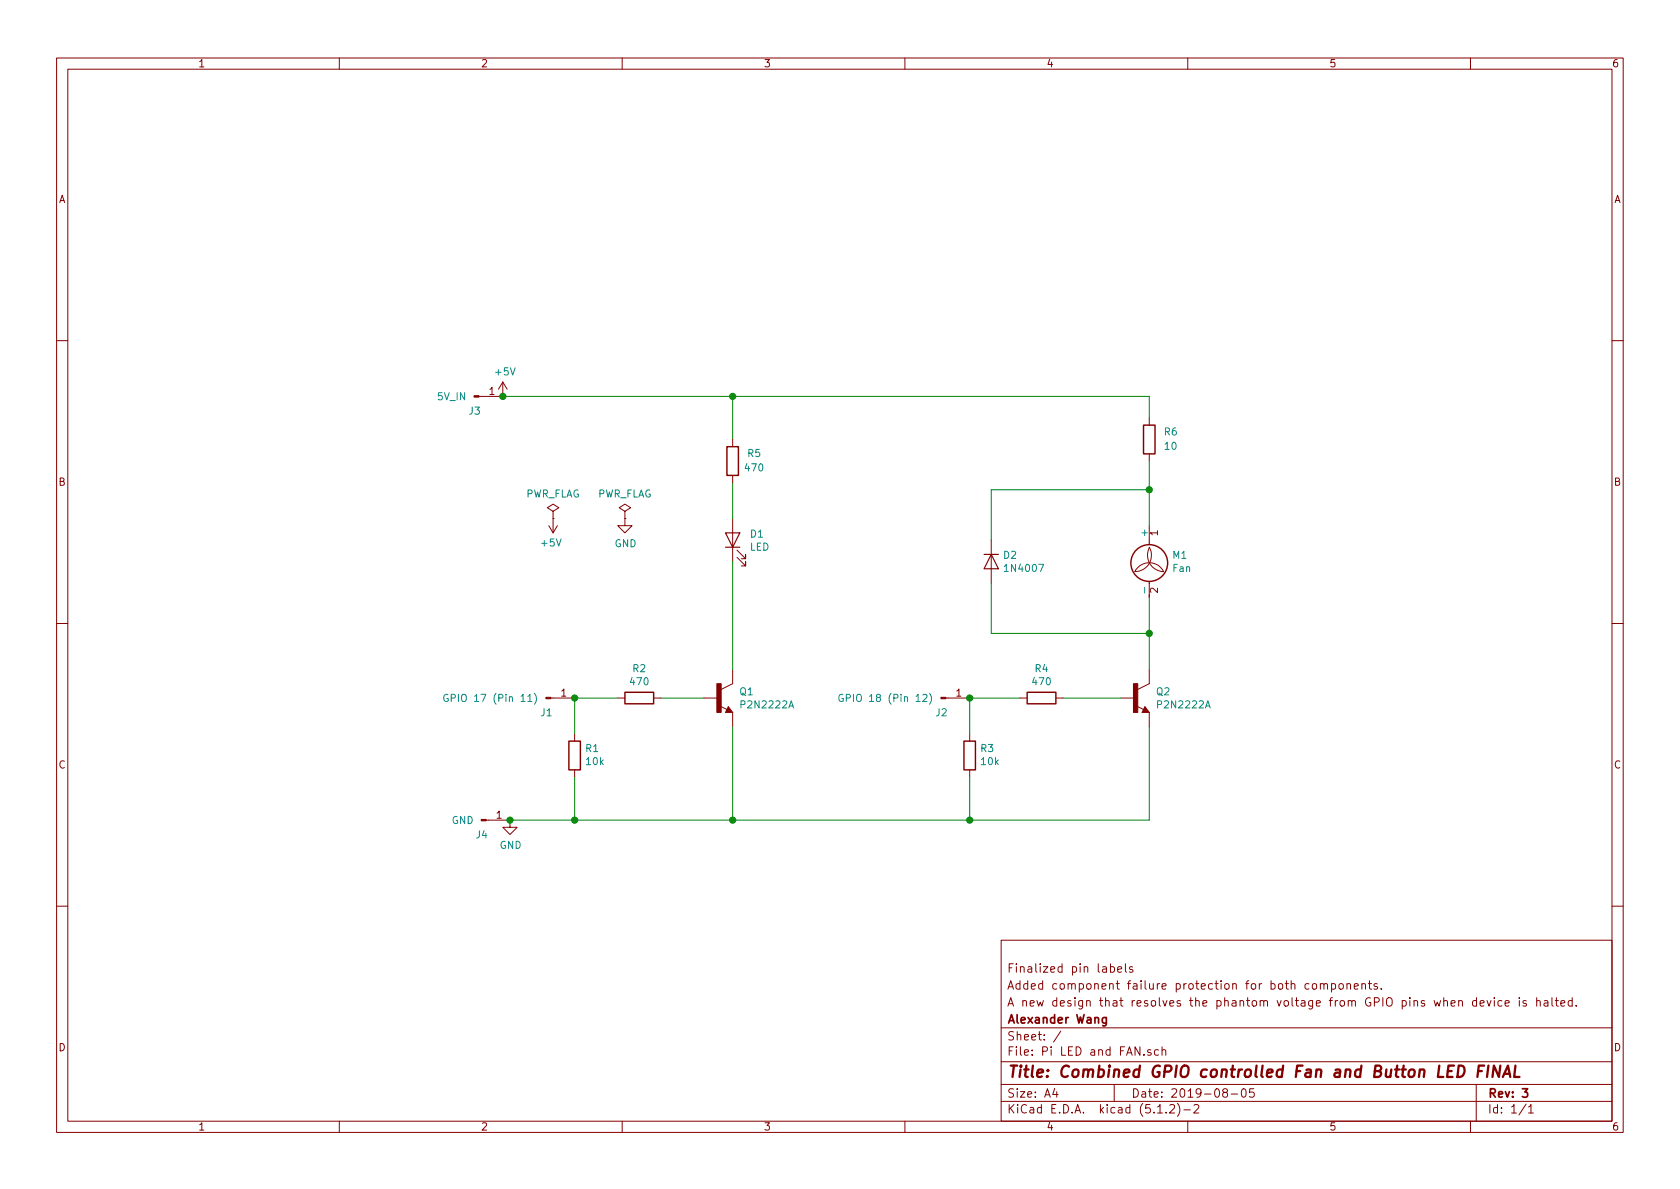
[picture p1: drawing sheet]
EESchema Schematic File Version 4
LIBS:Pi LED and FAN-cache
EELAYER 29 0
EELAYER END
$Descr A4 11693 8268
encoding utf-8
Sheet 1 1
Title "Combined GPIO controlled Fan and Button LED FINAL"
Date "2019-08-05"
Rev "3"
Comp "Alexander Wang"
Comment1 "A new design that resolves the phantom voltage from GPIO pins when device is halted."
Comment2 "Added component failure protection for both components."
Comment3 "Finalized pin labels"
Comment4 ""
$EndDescr
$Comp
L Motor:Fan M1
U 1 1
P 8000 3950
F 0 "M1" H 8158 4046 50  0000 L CNN
F 1 "Fan" H 8158 3955 50  0000 L CNN
F 2 "Connector_PinHeader_2.54mm:PinHeader_1x02_P2.54mm_Vertical" H 8000 3960 50  0001 C CNN
F 3 "~" H 8000 3960 50  0001 C CNN
	1    8000 3950
	1    0    0    -1  
$EndComp
$Comp
L power:+5V #PWR0101
U 1 1
P 3500 2750
F 0 "#PWR0101" H 3500 2600 50  0001 C CNN
F 1 "+5V" H 3515 2923 50  0000 C CNN
F 2 "" H 3500 2750 50  0001 C CNN
F 3 "" H 3500 2750 50  0001 C CNN
	1    3500 2750
	1    0    0    -1  
$EndComp
Wire Wire Line
	3500 2750 5100 2750
$Comp
L Diode:1N4007 D2
U 1 1
P 6900 3900
F 0 "D2" V 6854 3979 50  0000 L CNN
F 1 "1N4007" V 6945 3979 50  0000 L CNN
F 2 "Diode_THT:D_DO-41_SOD81_P10.16mm_Horizontal" H 6900 3725 50  0001 C CNN
F 3 "http://www.vishay.com/docs/88503/1n4001.pdf" H 6900 3900 50  0001 C CNN
	1    6900 3900
	0    1    1    0   
$EndComp
$Comp
L Device:R R4
U 1 1
P 7250 4850
F 0 "R4" V 7043 4850 50  0000 C CNN
F 1 "470" V 7134 4850 50  0000 C CNN
F 2 "Resistor_THT:R_Axial_DIN0204_L3.6mm_D1.6mm_P5.08mm_Horizontal" V 7180 4850 50  0001 C CNN
F 3 "~" H 7250 4850 50  0001 C CNN
	1    7250 4850
	0    1    1    0   
$EndComp
$Comp
L Pi-LED-and-FAN-rescue:P2N2222A-P2N2222A Q2
U 1 1
P 7900 4850
F 0 "Q2" H 8044 4896 50  0000 L CNN
F 1 "P2N2222A" H 8044 4805 50  0000 L CNN
F 2 "P2N2222A:TO92" H 7900 4850 50  0001 L BNN
F 3 "" H 7900 4850 50  0001 L BNN
F 4 "TO-92 NXP Semiconductors" H 7900 4850 50  0001 L BNN "Field4"
F 5 "None" H 7900 4850 50  0001 L BNN "Field5"
F 6 "Unavailable" H 7900 4850 50  0001 L BNN "Field6"
F 7 "" H 7900 4850 50  0001 L BNN "Field7"
F 8 "P2N2222A" H 7900 4850 50  0001 L BNN "Field8"
	1    7900 4850
	1    0    0    -1  
$EndComp
$Comp
L power:GND #PWR0102
U 1 1
P 3550 5700
F 0 "#PWR0102" H 3550 5450 50  0001 C CNN
F 1 "GND" H 3555 5527 50  0000 C CNN
F 2 "" H 3550 5700 50  0001 C CNN
F 3 "" H 3550 5700 50  0001 C CNN
	1    3550 5700
	1    0    0    -1  
$EndComp
Wire Wire Line
	3550 5700 4000 5700
Wire Wire Line
	8000 5050 8000 5700
Wire Wire Line
	7800 4850 7400 4850
Wire Wire Line
	6900 4400 6900 4050
Wire Wire Line
	6900 3750 6900 3400
$Comp
L Device:R R3
U 1 1
P 6750 5250
F 0 "R3" H 6680 5204 50  0000 R CNN
F 1 "10k" H 6680 5295 50  0000 R CNN
F 2 "Resistor_THT:R_Axial_DIN0204_L3.6mm_D1.6mm_P5.08mm_Horizontal" V 6680 5250 50  0001 C CNN
F 3 "~" H 6750 5250 50  0001 C CNN
	1    6750 5250
	-1   0    0    1   
$EndComp
Wire Wire Line
	6750 5400 6750 5700
Connection ~ 6750 5700
Wire Wire Line
	6750 5700 8000 5700
Wire Wire Line
	6750 5100 6750 4850
Wire Wire Line
	6750 4850 7100 4850
$Comp
L Connector:Conn_01x01_Male J2
U 1 1
P 6550 4850
F 0 "J2" H 6600 4750 50  0000 R CNN
F 1 "GPIO 18 (Pin 12)" H 6500 4850 50  0000 R CNN
F 2 "Connector_PinHeader_2.54mm:PinHeader_1x01_P2.54mm_Vertical" H 6550 4850 50  0001 C CNN
F 3 "~" H 6550 4850 50  0001 C CNN
	1    6550 4850
	1    0    0    -1  
$EndComp
Connection ~ 6750 4850
$Comp
L Device:LED D1
U 1 1
P 5100 3750
F 0 "D1" V 5139 3633 50  0000 R CNN
F 1 "LED" V 5048 3633 50  0000 R CNN
F 2 "Connector_PinHeader_2.54mm:PinHeader_1x02_P2.54mm_Vertical" H 5100 3750 50  0001 C CNN
F 3 "~" H 5100 3750 50  0001 C CNN
	1    5100 3750
	0    -1   -1   0   
$EndComp
Wire Wire Line
	5100 2750 5100 3050
Connection ~ 5100 2750
Wire Wire Line
	5100 2750 8000 2750
$Comp
L Pi-LED-and-FAN-rescue:P2N2222A-P2N2222A Q1
U 1 1
P 5000 4850
F 0 "Q1" H 5144 4896 50  0000 L CNN
F 1 "P2N2222A" H 5144 4805 50  0000 L CNN
F 2 "P2N2222A:TO92" H 5000 4850 50  0001 L BNN
F 3 "" H 5000 4850 50  0001 L BNN
F 4 "TO-92 NXP Semiconductors" H 5000 4850 50  0001 L BNN "Field4"
F 5 "None" H 5000 4850 50  0001 L BNN "Field5"
F 6 "Unavailable" H 5000 4850 50  0001 L BNN "Field6"
F 7 "" H 5000 4850 50  0001 L BNN "Field7"
F 8 "P2N2222A" H 5000 4850 50  0001 L BNN "Field8"
	1    5000 4850
	1    0    0    -1  
$EndComp
Wire Wire Line
	5100 5050 5100 5700
Connection ~ 5100 5700
Wire Wire Line
	5100 5700 6750 5700
Wire Wire Line
	5100 3900 5100 4650
$Comp
L Device:R R2
U 1 1
P 4450 4850
F 0 "R2" V 4243 4850 50  0000 C CNN
F 1 "470" V 4334 4850 50  0000 C CNN
F 2 "Resistor_THT:R_Axial_DIN0204_L3.6mm_D1.6mm_P5.08mm_Horizontal" V 4380 4850 50  0001 C CNN
F 3 "~" H 4450 4850 50  0001 C CNN
	1    4450 4850
	0    1    1    0   
$EndComp
Wire Wire Line
	4900 4850 4600 4850
Wire Wire Line
	4300 4850 4000 4850
Wire Wire Line
	4000 4850 4000 5100
Wire Wire Line
	4000 5400 4000 5700
Connection ~ 4000 5700
Wire Wire Line
	4000 5700 5100 5700
$Comp
L Connector:Conn_01x01_Male J1
U 1 1
P 3800 4850
F 0 "J1" H 3850 4750 50  0000 R CNN
F 1 "GPIO 17 (Pin 11)" H 3750 4850 50  0000 R CNN
F 2 "Connector_PinHeader_2.54mm:PinHeader_1x01_P2.54mm_Vertical" H 3800 4850 50  0001 C CNN
F 3 "~" H 3800 4850 50  0001 C CNN
	1    3800 4850
	1    0    0    -1  
$EndComp
Connection ~ 4000 4850
$Comp
L Device:R R1
U 1 1
P 4000 5250
F 0 "R1" H 3930 5204 50  0000 R CNN
F 1 "10k" H 3930 5295 50  0000 R CNN
F 2 "Resistor_THT:R_Axial_DIN0204_L3.6mm_D1.6mm_P5.08mm_Horizontal" V 3930 5250 50  0001 C CNN
F 3 "~" H 4000 5250 50  0001 C CNN
	1    4000 5250
	-1   0    0    1   
$EndComp
$Comp
L power:PWR_FLAG #FLG0101
U 1 1
P 3850 3600
F 0 "#FLG0101" H 3850 3675 50  0001 C CNN
F 1 "PWR_FLAG" H 3850 3773 50  0000 C CNN
F 2 "" H 3850 3600 50  0001 C CNN
F 3 "~" H 3850 3600 50  0001 C CNN
	1    3850 3600
	1    0    0    -1  
$EndComp
$Comp
L power:PWR_FLAG #FLG0102
U 1 1
P 4350 3600
F 0 "#FLG0102" H 4350 3675 50  0001 C CNN
F 1 "PWR_FLAG" H 4350 3773 50  0000 C CNN
F 2 "" H 4350 3600 50  0001 C CNN
F 3 "~" H 4350 3600 50  0001 C CNN
	1    4350 3600
	1    0    0    -1  
$EndComp
$Comp
L power:GND #PWR0103
U 1 1
P 4350 3600
F 0 "#PWR0103" H 4350 3350 50  0001 C CNN
F 1 "GND" H 4355 3427 50  0000 C CNN
F 2 "" H 4350 3600 50  0001 C CNN
F 3 "" H 4350 3600 50  0001 C CNN
	1    4350 3600
	1    0    0    -1  
$EndComp
$Comp
L power:+5V #PWR0104
U 1 1
P 3850 3600
F 0 "#PWR0104" H 3850 3450 50  0001 C CNN
F 1 "+5V" H 3865 3773 50  0000 C CNN
F 2 "" H 3850 3600 50  0001 C CNN
F 3 "" H 3850 3600 50  0001 C CNN
	1    3850 3600
	-1   0    0    1   
$EndComp
Wire Wire Line
	8000 2750 8000 2900
Wire Wire Line
	8000 4150 8000 4400
Wire Wire Line
	6900 3400 8000 3400
Connection ~ 8000 3400
Wire Wire Line
	8000 3400 8000 3650
Wire Wire Line
	6900 4400 8000 4400
Connection ~ 8000 4400
Wire Wire Line
	8000 4400 8000 4650
$Comp
L Device:R R6
U 1 1
P 8000 3050
F 0 "R6" H 7850 3000 50  0000 C CNN
F 1 "10" H 7850 3100 50  0000 C CNN
F 2 "Resistor_THT:R_Axial_DIN0204_L3.6mm_D1.6mm_P5.08mm_Horizontal" V 7930 3050 50  0001 C CNN
F 3 "~" H 8000 3050 50  0001 C CNN
	1    8000 3050
	-1   0    0    1   
$EndComp
Wire Wire Line
	5100 3350 5100 3600
Wire Wire Line
	8000 3200 8000 3400
$Comp
L Device:R R5
U 1 1
P 5100 3200
F 0 "R5" H 4950 3150 50  0000 C CNN
F 1 "470" H 4950 3250 50  0000 C CNN
F 2 "Resistor_THT:R_Axial_DIN0204_L3.6mm_D1.6mm_P5.08mm_Horizontal" V 5030 3200 50  0001 C CNN
F 3 "~" H 5100 3200 50  0001 C CNN
	1    5100 3200
	-1   0    0    1   
$EndComp
$Comp
L Connector:Conn_01x01_Male J3
U 1 1
P 3300 2750
F 0 "J3" H 3350 2650 50  0000 R CNN
F 1 "5V_IN" H 3250 2750 50  0000 R CNN
F 2 "Connector_PinHeader_2.54mm:PinHeader_1x01_P2.54mm_Vertical" H 3300 2750 50  0001 C CNN
F 3 "~" H 3300 2750 50  0001 C CNN
	1    3300 2750
	1    0    0    -1  
$EndComp
Connection ~ 3500 2750
$Comp
L Connector:Conn_01x01_Male J4
U 1 1
P 3350 5700
F 0 "J4" H 3400 5600 50  0000 R CNN
F 1 "GND" H 3300 5700 50  0000 R CNN
F 2 "Connector_PinHeader_2.54mm:PinHeader_1x01_P2.54mm_Vertical" H 3350 5700 50  0001 C CNN
F 3 "~" H 3350 5700 50  0001 C CNN
	1    3350 5700
	1    0    0    -1  
$EndComp
Connection ~ 3550 5700
$EndSCHEMATC
